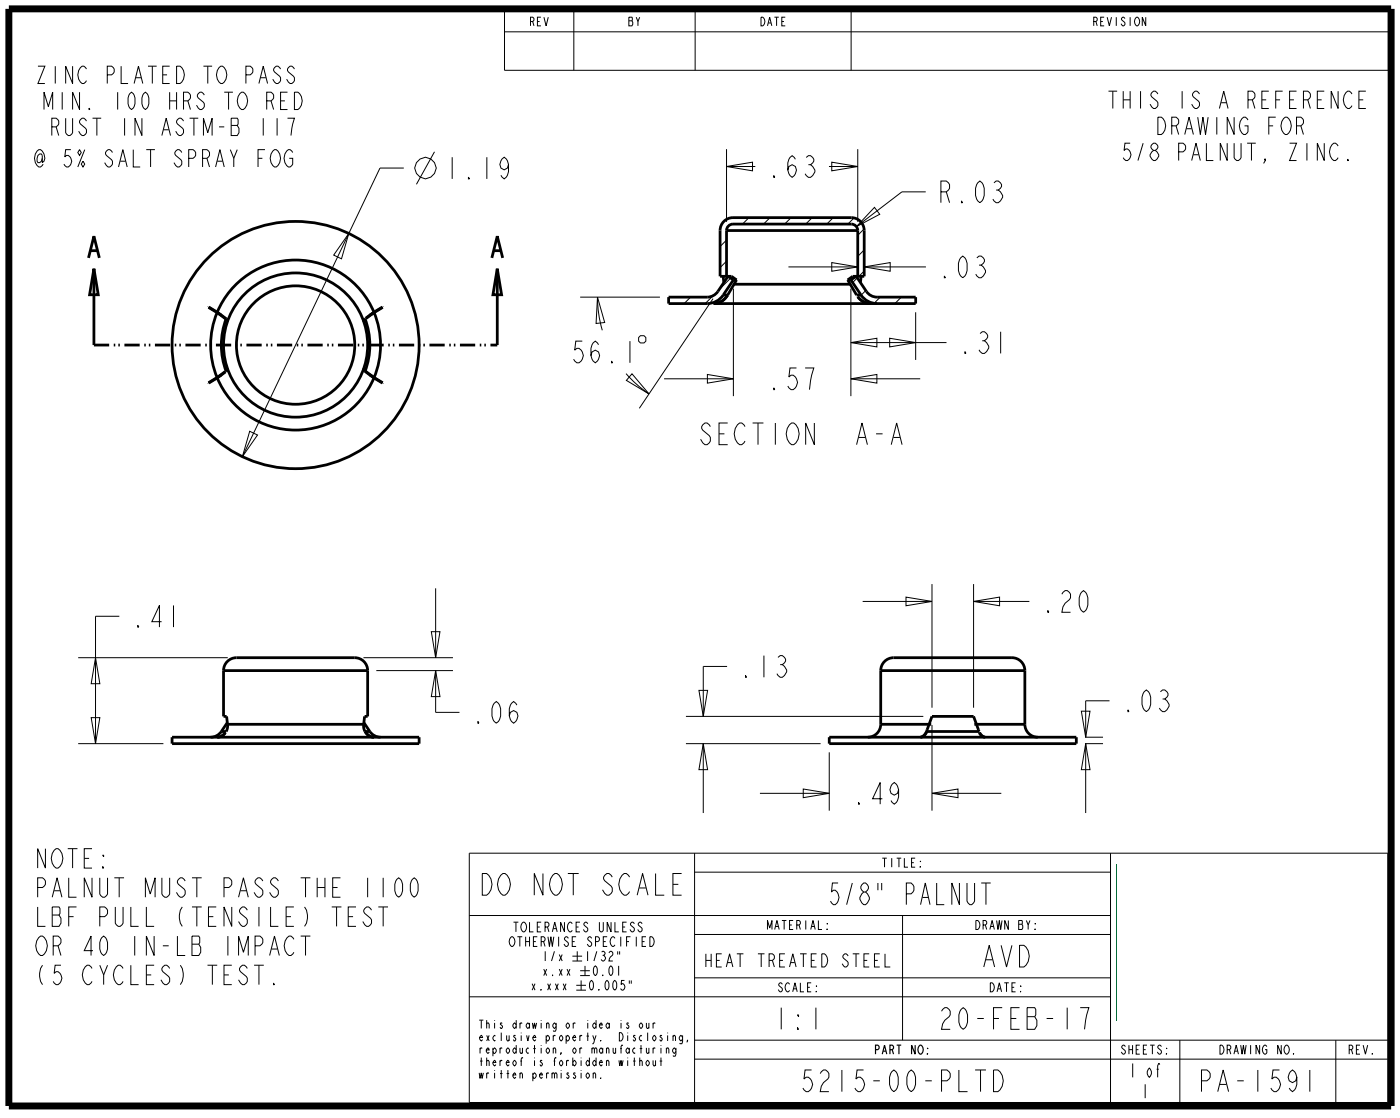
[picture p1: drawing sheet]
<svg xmlns="http://www.w3.org/2000/svg" width="256mm" height="205mm" viewBox="0 0 256 205" stroke-linecap="round" stroke-linejoin="round" font-family="sans-serif">
<path d="M16.2 47.2l1-4 1 4M16.6 45.9h1.2M17.2 49.2l.8 4.8h-1.6zM17.2 49.2v14M90.1 47.2l1-4 1 4M90.5 45.9h1.2M91.1 49.2l.8 4.8h-1.6zM91.1 49.2v14" fill="none" stroke="#000" stroke-width=".51"/>
<path d="M17.2 63.2h73.9" fill="none" stroke="#000" stroke-width=".51" stroke-dasharray="2.8 .8 .3 .6 .3 .8" stroke-linecap="butt"/>
<g fill="none" stroke="#000" stroke-width=".18">
<path d="M79.6 27.8l-3.3 5.9M137.2 39.8l-1.2 1.2M141.1 39.8l-1.2 1.2M144.9 39.8l-1.2 1.2M148.8 39.8l-1.2 1.2M152.7 39.8l-1.2 1.2M156.5 39.9l-1.2 1.1M122.7 54.4l-.2 .2M126.5 54.4l-1.2 1.2M130.6 54.1l-1.4 1.5M132.9 40.3l-.5 .5M133.1 44l-1.2 1.1"/>
<path d="M133.1 47.8l-1.2 1.2M133.9 50.9l-2.2 2.2M157.1 50.9l-.9 .8M158.3 41.9l-1.2 1.2M158.3 45.8l-1.2 1.1M158.3 49.6l-.9 1M158.6 53.2l-.8 .8M161.3 54.4l-1.2 1.1M165.1 54.4l-1.2 1.2M106.7 62.5h-1.2l-.2 1.6 .4-.3a1.27 1.27 0 0 1 1 2l-.6 .6h-.4l-.6-.6M109.7 63.1l-.6-.6a2.68 2.68 0 0 0 0 3.9 1.55 1.55 0 0 0 .6-2l-.6-.3-.6 .3-.2 .7M112 66.1l.2 .3h-.2z"/>
<path d="M115.4 62.5v3.9M117 61.8l.3-.3h.7l.3 .3v.7l-.3 .3h-.7l-.3-.3z"/>
<circle cx="77.9" cy="30.8" r="1.95"/>
</g>
<path d="M204.5 158.2v28.5" fill="none" stroke="#036a37" stroke-width=".18"/>
<path d="M204.5 159.5v27.2zM204.5 158.2v28.5z" fill="#036a37"/>
<g fill="none" stroke="#000" stroke-width=".18">
<path d="M92.4 2.1h162v10.8h-162zM92.4 5.8h162M105.1 2.1v10.8M127.4 2.1v10.8M155.9 2.1v10.8M74 30.8h-4.4l-25.2 52.8M133.1 30.5l4.8-.8v1.6zM133.1 27.3v13.3M133.1 30.5h5.3M151.9 30.5h5.2M152.4 29.7l4.7 .8-4.7 .8zM157.1 27.3v13.3"/>
<path d="M160.2 38l1 1.2-4.3 2.3zM169.6 35.1h-4.4l-8.3 6.4M63.9 42.7l-1.3 4.7-1.5-.7zM106.3 54.4h14.6M109.5 54.4a21.4 21.4 0 0 0 .8 6.1M109.5 54.4l1.3 4.6-1.6 .2zM130.6 54.7l-13.5 20.1M134.4 52.8v19.7M144.4 48.9h12.7M152.4 48.1l4.7 .8-4.7 .8zM155.9 52.8v19.7M158.3 48.9l4.8-.8v1.6z"/>
<path d="M158.3 48.9h11.3M167.8 57.2v8.7M45.7 79l1.5 .6-2.8 4zM114.7 68.4a21.4 21.4 0 0 0 4.2 3.7M115.8 68.4l3.1 3.7-4.1-2.5zM121.7 69.3h12.7M129.6 68.6l4.8 .7-4.8 .8zM155.9 69.3l4.7-.7v1.5zM155.9 62.7l4.7-.8v1.6zM155.9 69.3h12.7M155.9 62.7h17.5M163 61.9l4.8 .8-4.8 .8z"/>
<path d="M21.9 112.8h-4.4v23.3M79 115.6h1.6l-.8 4.8zM79.8 107.7v12.7M158 110.1h12.7M166 109.3l4.7 .8-4.7 .8zM170.7 106.9v22.7M178.4 110.1l4.7-.8v1.6zM178.4 106.9v22.7M178.4 110.1h10.2M14.3 136.1h15.6M14.3 120.4h27.4M16.7 131.4h1.6l-.8 4.7z"/>
<path d="M17.5 120.4l.8 4.8h-1.6zM66.6 120.4h16.4M68.9 122.8h14.1M79.8 122.8l.8 4.7h-1.6zM79.8 122.8v7.6h4.4M125.7 136.1h24.6M125.7 131.2h43.5M128 126.4h1.6l-.8 4.8zM128.8 136.1l.8 4.8h-1.6zM128.8 136.1v12.7M133.2 122h-4.4v9.2M151.9 137.7v10.7"/>
<path d="M170.7 132.7v15.7M198.1 130.2h1.6l-.8 4.8zM198.8 136.1h3.3M198.8 135h3.3M198.9 136.1l.8 4.8h-1.6zM198.9 136.1v12.7M203.3 128.3h-4.4v6.7M86 156.2h168.2v45.6h-168.2zM127.2 159.7h76.2M127.2 156.2v45.6M139.2 145.2h12.7M147.2 144.4l4.7 .8-4.7 .8z"/>
<path d="M170.7 145.2l4.8-.8v1.6zM170.7 145.2h12.7M203.4 156.2v45.6M86 167.6h117.4M99.6 177.4l.6 1.2M99.9 174.2v1.7M100.2 177.4l-.6 1.2M101.2 178.5l.1 .1zM101.6 174.2l-.6 1.7M102.5 174.7l.5 1.2M102.5 177.4l.5 1.2M103 174.7l-.5 1.2"/>
<path d="M103 177.4l-.5 1.2M103.9 177.4l.5 1.2M104.4 177.4l-.5 1.2M104.9 175h1.7M104.9 175.9h1.7M105.8 174.2v1.7M106.3 177.7h1.8M106.3 178.6h1.8M106.5 179.5v1.8M107.2 176.8v1.8M107.6 174.2v1.7M108.2 179.6l.2-.1a1.2 1.2 0 0 1 0 1.8 1.26 1.26 0 0 1-.2-1.7z"/>
<path d="M108.9 177l.2-.2a1.2 1.2 0 0 1 0 1.8 1.26 1.26 0 0 1-.2-1.6zM109.3 174.2l-.5 1.7M110.2 174.3l.2-.1a.41 .41 0 0 1 .4 .4l-.2 .3a.53 .53 0 0 1 .3 .6 .53 .53 0 0 1-.5 .4l-.3-.3M110.4 178.5l.1 .1zM110.4 174.9h.2M111 179.6l.2-.1a1.2 1.2 0 0 1 0 1.8 1.26 1.26 0 0 1-.2-1.7zM111.6 174.5l.2-.3h.2l.3 .3a.69 .69 0 0 1-.5 .7l-.2 .7h.7M111.7 177l.2-.2a1.2 1.2 0 0 1 0 1.8 1.26 1.26 0 0 1-.2-1.6zM112.4 179.6l.2-.1a1.2 1.2 0 0 1 0 1.8 1.26 1.26 0 0 1-.2-1.7zM113.2 174.2v.5M113.3 176.8v1.8M113.5 174.2v.5"/>
<path d="M114.4 179.5h-.5l-.1 .7 .2-.1a.6 .6 0 0 1 .5 .6 .6 .6 0 0 1-.5 .6l-.3-.3M115.3 179.5v.6M115.6 179.5v.6M127.2 171.1h76.2M127.2 179h76.2M165.3 167.6v22.8M86 182.5h117.4M97.5 180.1l.5 1.2M98 180.1l-.5 1.2M99.1 181.1l.1 .2zM100.3 180.1l.6 1.2M100.9 180.1l-.6 1.2"/>
<path d="M101.8 180.1l.5 1.2M102.3 180.1l-.5 1.2M103.2 180.1l.5 1.2M103.7 180.1l-.5 1.2M105.6 180.4h1.8M105.6 181.3h1.8M109.7 181.1l.1 .2zM126 190.6l-.1-.2 .1 .2-.2 .2M127.2 190.4h127M127.2 193.9h127M216.1 190.4v11.4M244.7 190.4v11.4"/>
</g>
<path d="M1.6 1.6h253.3v200.9h-253.3z" fill="none" stroke="#000" stroke-width="1.3" stroke-linecap="butt"/>
<g fill="none" stroke="#000" stroke-width=".51">
<path d="M39.8 57.2l1.6 1.2M39.8 57.2a15.6 15.6 0 0 0 0 11.9M39.8 57.2l.8 .5M39.8 57.2a15.6 15.6 0 0 1 14.4-9.6 15.6 15.6 0 0 1 14.3 9.6M39.8 57.2l-1.6-.9 1.6 .9M39.8 57.2h.1M41.4 58.4h.1M41.4 58.4a13.6 13.6 0 0 0 0 9.6l.3-.2v-.3M41.4 58.4l.3 .2v.2M66.6 58.8v-.2l.3-.2a13.6 13.6 0 0 1 0 9.6M68.5 57.2l-1.5 1.1 1.5-1.1M68.5 57.2l1.6-.9-1.6 .9"/>
<path d="M68.5 57.2a15.6 15.6 0 0 1 0 11.9M68.5 57.2l-.8 .5M130.8 55.6h-.1M132.5 50.6l.1 1.1M132.5 54h.8M133.1 42.2a1.18 1.18 0 0 1 1.2-1.2h21.7a1.18 1.18 0 0 1 1.1 1.2M133.1 42.2v8.4M133.1 42.2h24M133.3 54a2.99 2.99 0 0 1-2.5 1.6M133.3 54a2.98 2.98 0 0 1-2.5 1.6M133.3 54h.1M134.4 51.2l-1-.6-1.9 2.8a2.36 2.36 0 0 1-1.9 1h-7.1v1.2h7.1a3.5 3.5 0 0 0 2.9-1.6"/>
<path d="M134.4 51.2l-1.9 2.8M134.4 51.2h.5M134.5 52h21.3M134.9 51.2l-1.6 2.8M134.9 51.2l-.9-.6h-2.1v-8.4a2.36 2.36 0 0 1 2.4-2.4h21.7a2.36 2.36 0 0 1 2.3 2.4v8.4h-2.1l-.9 .6M155.3 51.2h.6M155.3 51.2l1.6 2.8h.8M155.9 51.2l1-.6 1.8 2.8a2.36 2.36 0 0 0 2 1h7.1v1.2h-37.1M155.9 51.2l1.8 2.8M157.1 54.3a2.94 2.94 0 0 0 2.4 1.3M157.1 54.3h.1M157.1 42.2v8.4"/>
<path d="M157.2 54.3a2.93 2.93 0 0 0 2.3 1.3M157.7 54a3.5 3.5 0 0 0 3 1.6M157.8 50.6l-.2 1.1M159.5 55.6h.1M39.8 69.1l-1.6 1 1.6-.9M39.8 69.2a15.6 15.6 0 0 0 14.4 9.5 15.6 15.6 0 0 0 14.3-9.5M40.6 68.6l-.8 .5M41.3 68l-1.5 1.1M41.3 68h.1M41.3 68l-1.5 1.2M66.6 67.5v.2l.3 .3M66.9 68h.1"/>
<path d="M66.9 68l1.6 1.2M66.9 67.9v.1M66.9 67.9h.1M66.9 67.9l1.6 1.2M67.7 68.6l.8 .5M68.5 69.1l1.6 1-1.6-.9M31.5 135h45.3v1.1h-45.3zM40.6 133.9a2.36 2.36 0 0 1-2 1.1M41 122.8v8.4h.5l.2 1.4M41 122.8a2.36 2.36 0 0 1 2.3-2.4h21.7a2.36 2.36 0 0 1 2.4 2.4M41 122.8h26.4M41.3 134.1h.1"/>
<path d="M41.3 134.1a1.84 1.84 0 0 1-1.5 .9M41.6 132.3l-1 1.6M41.7 132.6v.7l-.3 .6h-.8M41.7 132.6h24.9M66.6 132.6v.7l.3 .6M66.7 132.3l1.1 1.6M66.9 133.9h.1M66.9 133.9h.9M66.9 133.9a1.89 1.89 0 0 0 1.6 1.1M67.4 122.8v8.4h-.6l-.2 1.4M67.8 133.9a2.36 2.36 0 0 0 1.9 1.1M151.9 135h45.3v1.1h-45.3z"/>
<path d="M161.4 122.8a2.36 2.36 0 0 1 2.3-2.4h21.7a2.36 2.36 0 0 1 2.4 2.4M161.4 132.6a2.36 2.36 0 0 1-2.4 2.4M161.4 132.6h9.2M161.4 122.8h26.4M161.4 122.8v9.8M169.7 133.9l.1 .1M169.7 133.9a1.57 1.57 0 0 1-1 1M169.7 133.9h.1M169.8 134a1.43 1.43 0 0 1-1.2 1M170.7 131.2h7.7l1 2.7h-9.7zM178.5 132.6h9.3M179.4 134.1v.1"/>
<path d="M179.4 134.1h.1M179.4 134.2a1.34 1.34 0 0 0 1.1 .8M179.5 134.1a1.46 1.46 0 0 0 .9 .8M179.5 134.1l-.1 .1M187.8 132.6a2.36 2.36 0 0 0 2.3 2.4M187.8 122.8v9.8"/>
<circle cx="54.2" cy="63.2" r="22.6"/>
<circle cx="54.2" cy="63.2" r="13.2"/>
<circle cx="54.2" cy="63.2" r="10.8"/>
</g>
<g font-size="5.2">
<text x="81.3" y="32.7">1.19</text>
<text x="140.4" y="32.5">.63</text>
<text x="171.6" y="37.1">R.03</text>
<text x="171.6" y="50.8">.03</text>
<text x="175.4" y="64.7">.31</text>
<text x="140.4" y="71.3">.57</text>
<text x="128.5" y="81.4">SECTION</text>
<text x="156.6" y="81.4">A-A</text>
<text x="190.6" y="112.1">.20</text>
<text x="23.8" y="114.8">.41</text>
<text x="135.2" y="124">.13</text>
<text x="205.3" y="130.3">.03</text>
<text x="86.2" y="132.4">.06</text>
<text x="155.9" y="147.2">.49</text>
<text x="88" y="163.9">DO NOT SCALE</text>
<text x="151.8" y="165.6">5/8&quot; PALNUT</text>
<text x="179.8" y="177">AVD</text>
<text x="141.7" y="188.4">1:1</text>
<text x="172" y="188.4">20-FEB-17</text>
<text x="146.8" y="199.8">5215-00-PLTD</text>
<text x="219.6" y="199.8">PA-1591</text>
</g>
<g font-size="4.6">
<text x="6.2" y="158.9">NOTE:</text>
<text x="6.2" y="164.3">PALNUT MUST PASS THE 1100</text>
<text x="6.2" y="169.6">LBF PULL (TENSILE) TEST</text>
<text x="6.2" y="174.9">OR 40 IN-LB IMPACT</text>
<text x="6.2" y="180.3">(5 CYCLES) TEST.</text>
</g>
<g font-size="4.1">
<text x="7" y="15.3">ZINC PLATED TO PASS</text>
<text x="8.2" y="20.1">MIN. 100 HRS TO RED</text>
<text x="203.2" y="19.9">THIS IS A REFERENCE</text>
<text x="9.4" y="24.8">RUST IN ASTM-B 117</text>
<text x="205.7" y="29.4">5/8 PALNUT, ZINC.</text>
<text x="211.9" y="24.6">DRAWING FOR</text>
<text x="6.6" y="30.6">@ 5% SALT SPRAY FOG</text>
</g>
<g font-size="3.3">
<text x="206.8" y="197.2">1 of</text>
<text x="209.1" y="201">1</text>
</g>
<text font-size="3.1" x="128.8" y="177">HEAT TREATED STEEL</text>
<g font-size="2.3">
<text x="93.4" y="173.3">OTHERWISE SPECIFIED</text>
<text x="94.1" y="170.6">TOLERANCES UNLESS</text>
</g>
<g font-size="2.1">
<text x="96.9" y="4.7">REV</text>
<text x="115" y="4.7">BY</text>
<text x="139.2" y="4.7">DATE</text>
<text x="200.2" y="4.7">REVISION</text>
<text x="161.5" y="158.8">TITLE:</text>
<text x="140.5" y="170.2">MATERIAL:</text>
<text x="178.6" y="170.2">DRAWN BY:</text>
<text x="142.4" y="181.6">SCALE:</text>
<text x="181.2" y="181.6">DATE:</text>
<text x="160.2" y="193">PART NO:</text>
<text x="205.3" y="193">SHEETS:</text>
<text x="223.4" y="193">DRAWING NO.</text>
<text x="246.9" y="193">REV.</text>
</g>
<g font-size="2">
<text x="87.6" y="188.3">This drawing or idea is our</text>
<text x="87.6" y="190.6">exclusive property.</text>
<text x="112.5" y="190.6">Disclosing,</text>
<text x="87.6" y="192.9">reproduction, or manufacturing</text>
<text x="87.6" y="195.1">thereof is forbidden without</text>
<text x="87.6" y="197.4">written permission.</text>
</g>
</svg>
